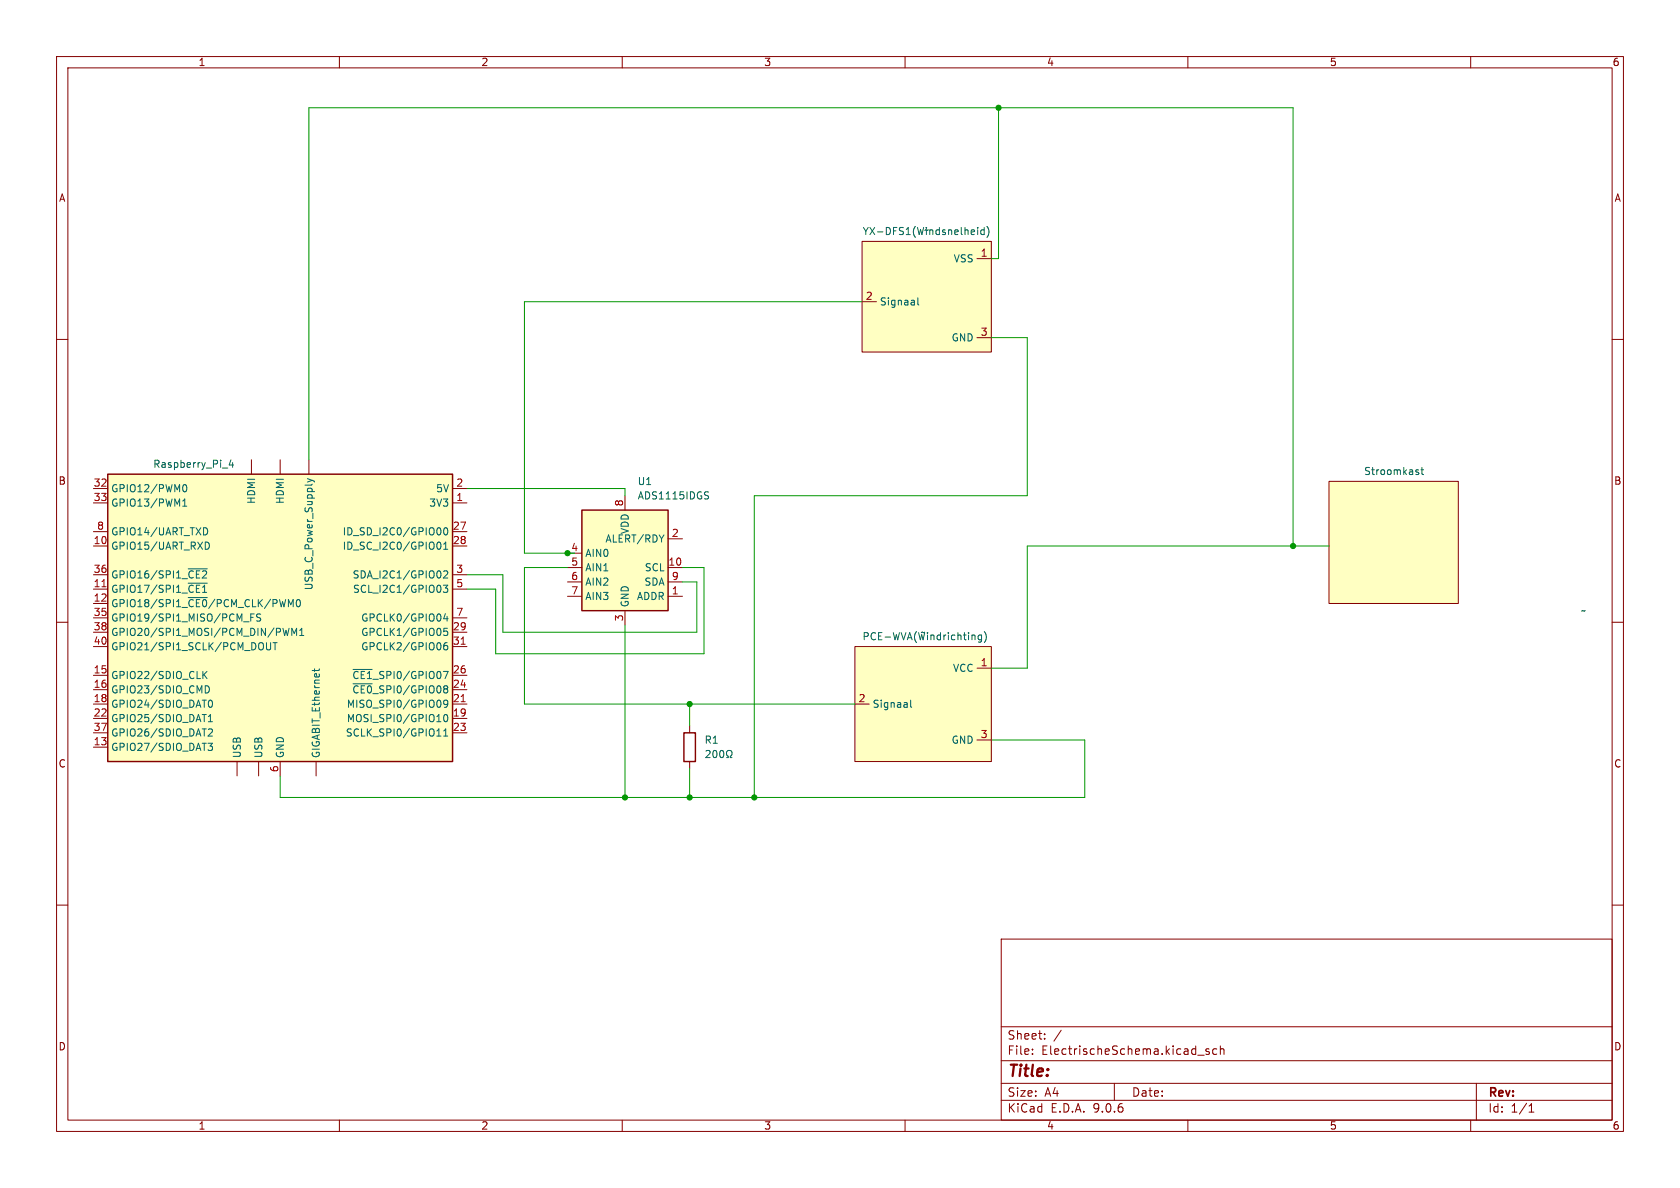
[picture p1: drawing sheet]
<svg xmlns="http://www.w3.org/2000/svg" width="297mm" height="210mm" viewBox="0 0 297 210" stroke-linecap="round" stroke-linejoin="round" font-family="sans-serif">
<g fill="none" stroke="#840000" stroke-width=".18">
<path d="M10 10h277v190h-277zM12 12h273v186h-273zM60 10v2M110 10v2M160 10v2M210 10v2M260 10v2M10 60h2M285 60h2M10 110h2M285 110h2M10 160h2"/>
<path d="M177 166h108v32h-108zM285 160h2M60 198v2M110 198v2M160 198v2M177 194.5h108M177 191.5h108M177 187.5h108M177 181.5h108M182.5 186.3v.1M182.5 185.5v.1M184.7 183.6v.1"/>
<path d="M184.7 182.8v.1M187.6 182.1l-1.3 2M197 191.5v3M210 198v2M211.7 186.5h1.2M213.7 185.5l-.3-.1-.2 .2v.2l.5 .2v.3h-.5M215.1 185.5l-.4-.1-.3 .3v.4l.1 .2h.6M215.7 185.5l.3-.1 .3 .1 .1 .9M215.7 184.9v1.5M260 198v2M261 191.5v6.5M270.3 196.6h.9"/>
<path d="M270.3 195.5l.4-.4v1.5"/>
</g>
<path d="M152.4 42.7h22.9v19.5h-22.9z" fill="#ffffc2"/>
<path d="M152.4 42.7h22.9v19.5h-22.9zM152.4 53.3h2.5M172.7 45.7h2.6M172.7 59.7h2.6" fill="none" stroke="#840000" stroke-width=".18"/>
<path d="M162.3 52.6v1.1l.1 .2M172.1 40.6l.2 .3-.6 .2M172.2 41.4l-.1 .1M172.8 40.2v.1M172.8 40.6v.9M174 40.2v1.3M174 40.7l-.4-.1-.2 .3 .1 .5h.5M174.5 40a1.46 1.46 0 0 1 0 2" fill="none" stroke="#006464" stroke-width=".18"/>
<path d="M102.9 90.2h15.2v17.8h-15.2z" fill="#ffffc2"/>
<path d="M102.9 90.2h15.2v17.8h-15.2z" fill="none" stroke="#840000" stroke-width=".25"/>
<path d="M100.3 97.8h2.6M110.5 87.6v2.6M118.1 95.3h2.5M100.3 100.3h2.6M100.3 102.9h2.6M100.3 105.4h2.6M110.5 108v2.5M118.1 100.3h2.5M118.1 102.9h2.5M118.1 105.4h2.5" fill="none" stroke="#840000" stroke-width=".18"/>
<path d="M124.8 86.9l.5 .1M125 87.6l.3 .2-.3 .4" fill="none" stroke="#006464" stroke-width=".18"/>
<path d="M151.1 114.3h24.2v20.3h-24.2z" fill="#ffffc2"/>
<path d="M151.1 114.3h24.2v20.3h-24.2zM172.7 118.1h2.6M151.1 124.5h2.6M172.7 130.8h2.6" fill="none" stroke="#840000" stroke-width=".18"/>
<path d="M172 112.3l.4 .1v.7M173.5 112.3h-.3l-.3 .2 .1 .5h.5M173.5 112.3v1l-.2 .2h-.3M174 111.7a1.46 1.46 0 0 1 0 1.9M161 123.8v1.1l.2 .1" fill="none" stroke="#006464" stroke-width=".18"/>
<path d="M19 83.8h61v50.8h-61z" fill="#ffffc2"/>
<path d="M19 83.8h61v50.8h-61zM120.9 129.5h2v5.1h-2z" fill="none" stroke="#840000" stroke-width=".25"/>
<g fill="none" stroke="#840000" stroke-width=".18">
<path d="M16.5 86.4h2.5M16.5 88.9h2.5M16.5 94h2.5M16.5 96.5h2.5M44.4 81.3v2.5M49.5 81.3v2.5M54.6 81.3v2.5M80 86.4h2.5M80 88.9h2.5M80 94h2.5M80 96.5h2.5M16.5 101.6h2.5"/>
<path d="M16.5 104.1h2.5M16.5 106.7h2.5M16.5 109.2h2.5M16.5 111.8h2.5M16.5 114.3h2.5M16.5 119.4h2.5M80 101.6h2.5M80 104.1h2.5M80 109.2h2.5M80 111.8h2.5M80 114.3h2.5M80 119.4h2.5"/>
<path d="M16.5 121.9h2.5M16.5 124.5h2.5M16.5 127h2.5M16.5 129.5h2.5M16.5 132.1h2.5M41.9 134.6v2.6M45.7 134.6v2.6M49.5 134.6v2.6M55.9 134.6v2.6M80 121.9h2.5M80 124.5h2.5M80 127h2.5"/>
<path d="M80 129.5h2.5M121.9 128.3v1.2M121.9 134.6v1.3"/>
</g>
<g fill="none" stroke="#006464" stroke-width=".18">
<path d="M32.3 86.2l.1-.4 .2-.1a.68 .68 0 0 1 .4 .6 .68 .68 0 0 1-.4 .6l-.2-.1-.1-.3M32.3 89.5h.7M32.3 88.6l.4-.4v1.3M36.3 93.3a.68 .68 0 0 1 .4 .6 .68 .68 0 0 1-.4 .7M36.3 95.8a.64 .64 0 0 1 .7 .7 .64 .64 0 0 1-.7 .6M39.3 82.7h1M40.8 81.3l-.3 .9h.8M41.1 81.8v.8M54.3 84.6l.9 .3M55.2 84.9l-.9 .3M55.2 84.9l.4 .3M77.5 95.8a.68 .68 0 0 1 .5 .7 .68 .68 0 0 1-.5 .6"/>
<path d="M77.8 93.4l.2 .4-.2 .6M78.4 97.1h.8M78.4 96.2l.4-.4v1.3M78.6 93.4l.1-.1a.68 .68 0 0 1 .5 .6 .68 .68 0 0 1-.5 .7 .84 .84 0 0 1-.1-1.2zM33.3 100.6h3.3M33.3 103.1h3.3M33.3 105.6h3.3M35.9 118.7v1.3M36 119.2l.6 .8M36.6 118.7l-.7 .7M43.1 109.9h.9M44.3 109.1h.5"/>
<path d="M44.9 108.5h-.6v1.3M46.1 108.6l-.5-.1-.2 .2v.3l.6 .3 .1 .3-.3 .2-.4-.1M47.1 113.6v1l.3 .3 .3-.1 .1-.2v-1M48.3 113.6h.7M48.6 113.6v1.3M50 111.1l.3 1.2 .3-.9 .2 .9 .3-1.2M51.6 112.3v-1.2l.4 .9 .4-.9v1.2M52.6 106.1l.1-.1a.68 .68 0 0 1 .4 .6 .68 .68 0 0 1-.4 .7 .84 .84 0 0 1-.1-1.2zM53 112.3h.7M53 111.4l.3-.3v1.2M55.6 118.2v.5M56.5 118.2l-.2 .3h-1.1"/>
<path d="M62.4 118.3h3.4M77.9 103.7v.8M78.4 103.4h.8l-.5 .5 .4 .2v.5l-.2 .1-.5-.1M78.4 101l.5-.1 .3 .4-.8 .9h.8M78.7 108.5l-.3 .9h.8M79 113.6l-.3 .1a.86 .86 0 0 0 0 1.2l.4-.1 .1-.5-.3-.2h-.2l-.3 .2M79 109v.8M79.1 111.1h-.6l-.1 .6 .2-.1h.4l.2 .2-.1 .4-.2 .1-.5-.1M36.3 121.2a.64 .64 0 0 1 .7 .7 .64 .64 0 0 1-.7 .6M36.8 131.4h.8l-.5 .5 .4 .1v.5l-.2 .2-.5-.2M36.8 129l.5-.2 .3 .4-.8 .9h.8M36.8 127.6h.8"/>
<path d="M36.8 126.7l.4-.4v1.3M37 123.8h.1a.68 .68 0 0 1 .5 .6 .68 .68 0 0 1-.5 .6 .84 .84 0 0 1-.1-1.2zM62.4 120.9h3.4M77.2 130.1h.8M78.4 130.1h.8M78.4 129.2l.4-.4v1.3M78.6 126.4l.1-.1a.68 .68 0 0 1 .5 .6 .68 .68 0 0 1-.5 .7 .84 .84 0 0 1-.1-1.2zM79.2 124.3l-.3 .3-.3-.1-.2-.2 .2-.5h.3l.2 .1a.84 .84 0 0 1-.3 1.1h-.2M124.8 132.8l.5-.1 .2 .3-.7 .9h.7M126.2 132.7h.1a.68 .68 0 0 1 .5 .6 .68 .68 0 0 1-.5 .6 .84 .84 0 0 1-.1-1.2zM127.4 132.8l.1-.1a.68 .68 0 0 1 .5 .6 .68 .68 0 0 1-.5 .6l-.1-.1-.2-.4zM128.4 133.9h.3v-.2a.54 .54 0 0 1-.2-.8 .54 .54 0 0 1 .7-.2 .58 .58 0 0 1-.1 1v.2h.3"/>
</g>
<path d="M18 103.7h.7M81.5 113.9h.7M81.5 124h.7" fill="none" stroke="#a90000" stroke-width=".18"/>
<path d="M234.9 85.1h22.9v21.6h-22.9z" fill="#ffffc2"/>
<path d="M234.9 85.1h22.9v21.6h-22.9z" fill="none" stroke="#840000" stroke-width=".18"/>
<path d="M250.5 83.5h.3v.2l-.1 .2h-.3M250.5 83l.3 .1M251.2 83h.5M251.4 82.6v1.1l.3 .2" fill="none" stroke="#006464" stroke-width=".18"/>
<g fill="none" stroke="#009600" stroke-width=".18">
<path d="M176.5 19.1v26.6h-1.2M152.4 53.3h-59.7v44.5h7.6M175.3 59.7h6.3v27.9h-48.3v53.4M54.6 81.3v-62.2h174v77.4M82.5 86.4h28v1.2M234.9 96.5h-53.3v21.6h-6.3M82.5 101.6h6.4v10.2h34.3v-8.9h-2.6M100.3 100.3h-7.6v24.2h58.4M110.5 110.5v30.5M120.6 100.3h3.9v15.3h-36.9v-11.5h-5.1M121.9 124.5v3.8M121.9 135.9v5.1"/>
<path d="M175.3 130.8h16.5v10.2h-142.3v-3.8"/>
</g>
<g fill="#009600" stroke="#009600" stroke-width=".18">
<circle cx="121.9" cy="124.5" r=".46"/>
<circle cx="100.3" cy="97.8" r=".46"/>
<circle cx="133.3" cy="141" r=".46"/>
<circle cx="110.5" cy="141" r=".46"/>
<circle cx="121.9" cy="141" r=".46"/>
<circle cx="176.5" cy="19.1" r=".46"/>
<circle cx="228.6" cy="96.5" r=".46"/>
</g>
<text font-size="2.8" fill="#840000" x="178" y="190.9">Title:</text>
<g font-size="2.1" fill="#840000">
<text x="178" y="184">Sheet:</text>
<text x="178" y="186.7">File:</text>
<text x="184.1" y="186.7">ElectrischeSchema.kicad_sch</text>
<text x="178" y="196.9">KiCad</text>
<text x="178" y="194.1">Size:</text>
<text x="184.7" y="194.1">A4</text>
<text x="185.7" y="196.9">E.D.A.</text>
<text x="193.3" y="196.9">9.0.6</text>
<text x="200" y="194.1">Date:</text>
<text x="263" y="194.3">Rev:</text>
<text x="263" y="196.9">Id:</text>
<text x="267.1" y="196.9">1/1</text>
</g>
<g font-size="1.8" fill="#840000">
<text x="35" y="11.9">1</text>
<text x="85" y="11.9">2</text>
<text x="135" y="11.9">3</text>
<text x="185" y="11.9">4</text>
<text x="235" y="11.9">5</text>
<text x="285" y="11.9">6</text>
<text x="10.3" y="35.9">A</text>
<text x="285.3" y="35.9">A</text>
<text x="10.3" y="85.9">B</text>
<text x="285.3" y="85.9">B</text>
<text x="10.3" y="135.9">C</text>
<text x="285.3" y="135.9">C</text>
<text x="10.3" y="185.9">D</text>
<text x="285.3" y="185.9">D</text>
<text x="35" y="199.9">1</text>
<text x="85" y="199.9">2</text>
<text x="135" y="199.9">3</text>
<text x="185" y="199.9">4</text>
<text x="235" y="199.9">5</text>
<text x="285" y="199.9">6</text>
</g>
<g font-size="1.8" fill="#006464">
<text x="152.4" y="41.8">YX-DFS1(Windsnelheid)</text>
<text x="163.3" y="41.5">~</text>
<text x="168.5" y="46.6">VSS</text>
<text x="155.4" y="54.2">Signaal</text>
<text x="168.1" y="60.6">GND</text>
<text x="27" y="82.9">Raspberry_Pi_4</text>
<text x="19.6" y="87.2">GPIO12/PWM0</text>
<text x="19.6" y="89.8">GPIO13/PWM1</text>
<text x="45.3" y="89.2" transform="rotate(-90 45.3 89.2)">HDMI</text>
<text x="50.4" y="89.2" transform="rotate(-90 50.4 89.2)">HDMI</text>
<text x="75.8" y="89.8">3V3</text>
<text x="77" y="87.2">5V</text>
<text x="112.6" y="86">U1</text>
<text x="112.6" y="88.5">ADS1115IDGS</text>
<text x="241.1" y="84.2">Stroomkast</text>
<text x="19.6" y="94.8">GPIO14/UART_TXD</text>
<text x="60.5" y="94.8">ID_SD_I2C0/GPIO00</text>
<text x="111.4" y="94.5" transform="rotate(-90 111.4 94.5)">VDD</text>
<text x="19.6" y="97.4">GPIO15/UART_RXD</text>
<text x="60.5" y="97.4">ID_SC_I2C0/GPIO01</text>
<text x="103.4" y="98.7">AIN0</text>
<text x="103.4" y="101.2">AIN1</text>
<text x="106.9" y="96.1">ALERT/RDY</text>
<text x="113.9" y="101.2">SCL</text>
<text x="19.6" y="102.5">GPIO16/SPI1_~{CE2}</text>
<text x="19.6" y="105">GPIO17/SPI1_~{CE1}</text>
<text x="19.6" y="107.5">GPIO18/SPI1_~{CE0}/PCM_CLK/PWM0</text>
<text x="55.5" y="104.4" transform="rotate(-90 55.5 104.4)">USB_C_Power_Supply</text>
<text x="62.2" y="102.5">SDA_I2C1/GPIO02</text>
<text x="62.3" y="105">SCL_I2C1/GPIO03</text>
<text x="103.4" y="103.7">AIN2</text>
<text x="103.4" y="106.3">AIN3</text>
<text x="111.4" y="107.4" transform="rotate(-90 111.4 107.4)">GND</text>
<text x="112.5" y="106.3">ADDR</text>
<text x="113.8" y="103.7">SDA</text>
<text x="19.6" y="110.1">GPIO19/SPI1_MISO/PCM_FS</text>
<text x="19.6" y="112.6">GPIO20/SPI1_MOSI/PCM_DIN/PWM1</text>
<text x="63.8" y="110.1">GPCLK0/GPIO04</text>
<text x="63.8" y="112.6">GPCLK1/GPIO05</text>
<text x="152.4" y="113.4">PCE-WVA(Windrichting)</text>
<text x="162.6" y="112.6">~</text>
<text x="279.4" y="108.8">~</text>
<text x="19.6" y="115.2">GPIO21/SPI1_SCLK/PCM_DOUT</text>
<text x="63.8" y="115.2">GPCLK2/GPIO06</text>
<text x="168.4" y="119">VCC</text>
<text x="19.6" y="120.2">GPIO22/SDIO_CLK</text>
<text x="19.6" y="122.8">GPIO23/SDIO_CMD</text>
<text x="19.6" y="125.3">GPIO24/SDIO_DAT0</text>
<text x="61.2" y="125.3">MISO_SPI0/GPIO09</text>
<text x="62.2" y="120.2">~{CE1}_SPI0/GPIO07</text>
<text x="62.2" y="122.8">~{CE0}_SPI0/GPIO08</text>
<text x="154.2" y="125.3">Signaal</text>
<text x="19.6" y="127.9">GPIO25/SDIO_DAT1</text>
<text x="19.6" y="130.4">GPIO26/SDIO_DAT2</text>
<text x="61" y="130.4">SCLK_SPI0/GPIO11</text>
<text x="61.2" y="127.9">MOSI_SPI0/GPIO10</text>
<text x="124.5" y="131.7">R1</text>
<text x="168.1" y="131.7">GND</text>
<text x="19.6" y="132.9">GPIO27/SDIO_DAT3</text>
<text x="42.8" y="134.1" transform="rotate(-90 42.8 134.1)">USB</text>
<text x="46.6" y="134.1" transform="rotate(-90 46.6 134.1)">USB</text>
<text x="50.4" y="134.1" transform="rotate(-90 50.4 134.1)">GND</text>
<text x="56.7" y="134.1" transform="rotate(-90 56.7 134.1)">GIGABIT_Ethernet</text>
</g>
<g font-size="1.8" fill="#a90000">
<text x="173.3" y="45.5">1</text>
<text x="153" y="53.1">2</text>
<text x="173.3" y="59.4">3</text>
<text x="16.5" y="86.1">32</text>
<text x="16.5" y="88.6">33</text>
<text x="80.6" y="86.1">2</text>
<text x="80.6" y="88.6">1</text>
<text x="110.2" y="89.6" transform="rotate(-90 110.2 89.6)">8</text>
<text x="17.1" y="93.7">8</text>
<text x="80" y="93.7">27</text>
<text x="118.7" y="95">2</text>
<text x="16.5" y="96.3">10</text>
<text x="16.5" y="101.3">36</text>
<text x="80" y="96.3">28</text>
<text x="80.6" y="101.3">3</text>
<text x="100.9" y="100.1">5</text>
<text x="118.1" y="100.1">10</text>
<text x="16.5" y="103.9">11</text>
<text x="16.5" y="106.4">12</text>
<text x="80.6" y="103.9">5</text>
<text x="100.9" y="102.6">6</text>
<text x="100.9" y="105.2">7</text>
<text x="118.7" y="102.6">9</text>
<text x="118.7" y="105.2">1</text>
<text x="16.5" y="109">35</text>
<text x="16.5" y="111.5">38</text>
<text x="80" y="111.5">29</text>
<text x="80.6" y="109">7</text>
<text x="110.2" y="109.9" transform="rotate(-90 110.2 109.9)">3</text>
<text x="16.5" y="114">40</text>
<text x="16.5" y="119.1">15</text>
<text x="80" y="114">31</text>
<text x="80" y="119.1">26</text>
<text x="173.3" y="117.9">1</text>
<text x="16.5" y="121.7">16</text>
<text x="16.5" y="124.2">18</text>
<text x="80" y="121.7">24</text>
<text x="80" y="124.2">21</text>
<text x="151.7" y="124.2">2</text>
<text x="16.5" y="126.7">22</text>
<text x="16.5" y="129.3">37</text>
<text x="16.5" y="131.8">13</text>
<text x="80" y="126.7">19</text>
<text x="80" y="129.3">23</text>
<text x="173.3" y="130.6">3</text>
<text x="49.3" y="136.6" transform="rotate(-90 49.3 136.6)">6</text>
</g>
<text font-size="1.8" fill="#009600" x="100.9" y="97.5">4</text>
</svg>
